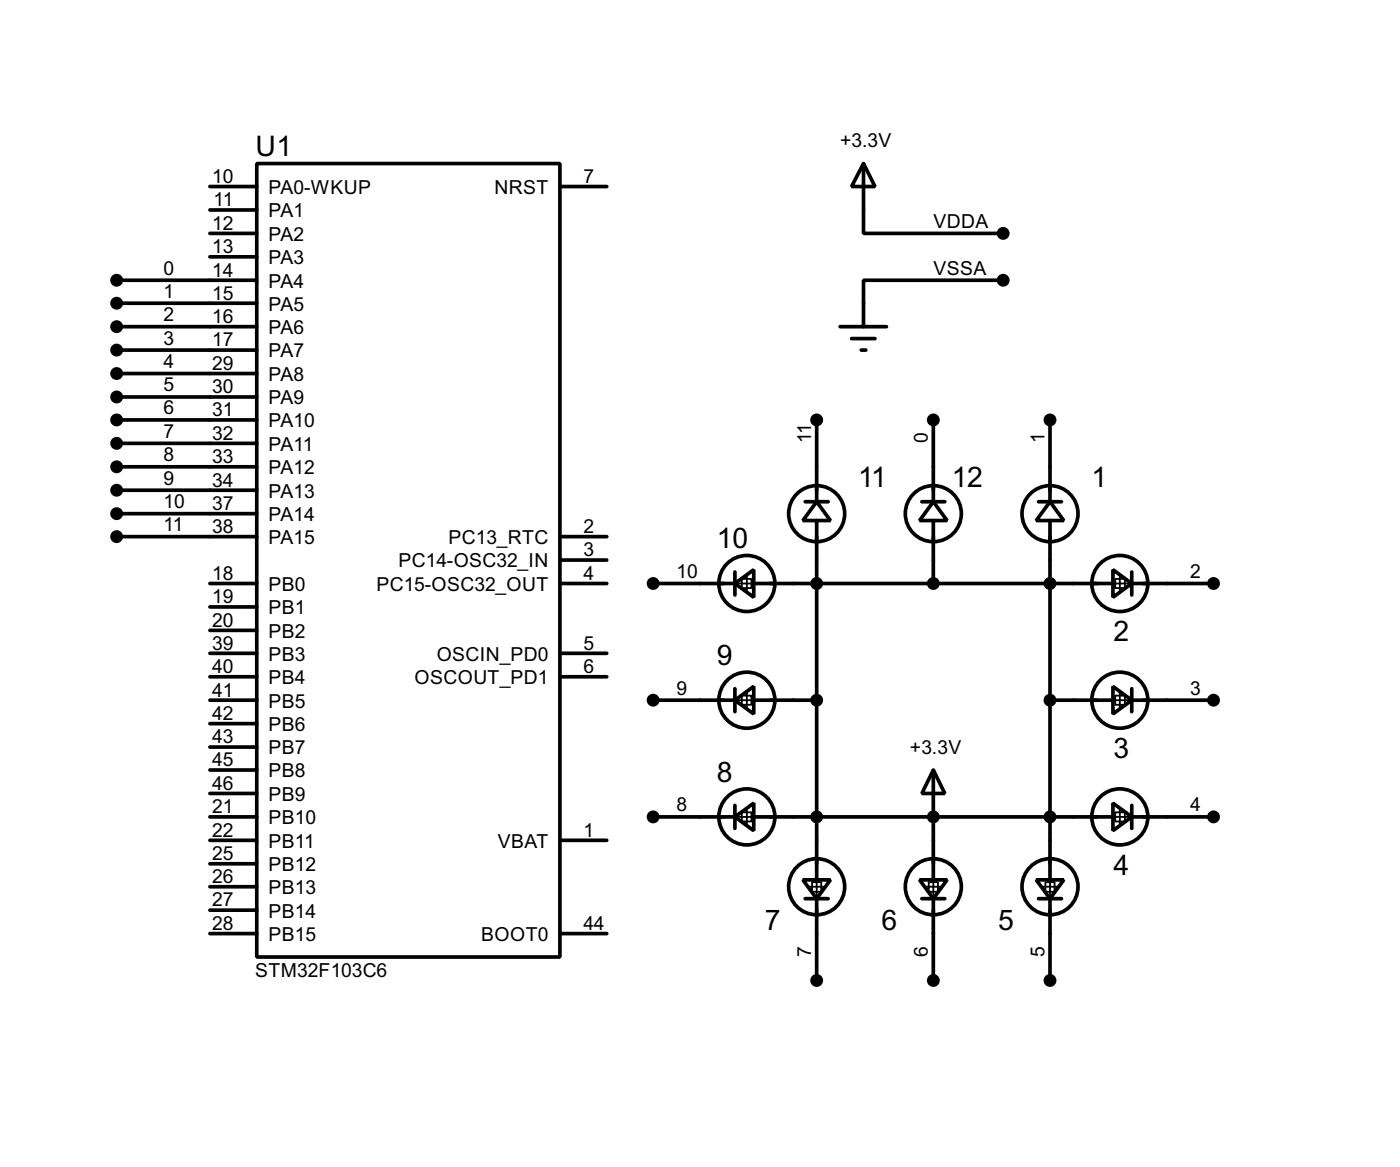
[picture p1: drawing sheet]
<svg xmlns="http://www.w3.org/2000/svg" width="152mm" height="127mm" viewBox="0 0 152 127" stroke-linecap="round" stroke-linejoin="round" font-family="sans-serif">
<g fill="none" stroke="#000" stroke-width=".4">
<path d="M28 17.8h33v86.4h-33zM94 17.8l1.3 2.5h-2.6zM94 17.8v7.6h15.2M12.7 30.5h15.3M12.7 33h15.3M12.7 35.6h15.3M12.7 38.1h15.3M22.9 20.3h5.1M22.9 25.4h5.1M22.9 22.9h5.1M22.9 28h5.1M61 20.3h5.1"/>
<path d="M91.5 35.6h5M92.7 36.9h2.6M93.8 38.1h.5M109.2 30.5h-15.2v5.1M12.7 40.7h15.3M12.7 43.2h15.3M12.7 45.7h15.3M12.7 48.3h15.3M12.7 50.8h15.3M12.7 53.4h15.3M12.7 55.9h15.3M12.7 58.4h15.3"/>
<path d="M61 58.4h5.1M87.7 54.6h2.5M88.9 54.6l1.5 2.1h-3zM88.9 45.7v8.9M88.9 56.7v39.1M100.4 54.6h2.5M101.6 54.6l1.5 2.1h-3zM101.6 45.7v8.9M101.6 56.7v6.8M113.1 54.6h2.5M114.3 54.6l1.5 2.1h-3zM114.3 45.7v8.9"/>
<path d="M114.3 56.7v39.1M22.9 63.5h5.1M22.9 76.2h5.1M22.9 71.1h5.1M22.9 73.7h5.1M22.9 66.1h5.1M22.9 68.6h5.1M22.9 78.8h5.1M61 63.5h5.1M61 71.1h5.1M61 73.7h5.1M61 61h5.1"/>
<path d="M71.1 63.5h8.9M71.1 76.2h8.9M80 76.2l2.1-1.5v3zM80 63.5l2.1-1.5v3zM80 62.3v2.5M80 75v2.5M82.1 63.5h39.1M82.1 76.2h6.8M114.3 76.2h6.9M121.2 62l2 1.5-2 1.5zM121.2 74.7l2 1.5-2 1.5zM123.2 63.5h8.9"/>
<path d="M123.2 76.2h8.9M123.2 62.3v2.5M123.2 75v2.5M22.9 88.9h5.1M22.9 83.8h5.1M22.9 86.4h5.1M22.9 91.5h5.1M22.9 81.3h5.1M22.9 94h5.1M22.9 96.5h5.1M22.9 99.1h5.1M61 91.5h5.1"/>
<path d="M71.1 88.9h8.9M80 88.9l2.1-1.5v3zM80 87.7v2.5M82.1 88.9h39.1M87.4 95.8h3l-1.5 2zM87.7 97.8h2.5M88.9 97.8v8.9M100.1 95.8h3l-1.5 2zM100.4 97.8h2.5M101.6 83.8l1.3 2.6h-2.5zM101.6 83.8v12M101.6 97.8v8.9"/>
<path d="M112.8 95.8h3l-1.5 2zM113.1 97.8h2.5M114.3 97.8v8.9M121.2 87.4l2 1.5-2 1.5zM123.2 88.9h8.9M123.2 87.7v2.5M22.9 101.6h5.1M61 101.6h5.1"/>
<circle cx="88.9" cy="55.9" r="3.1"/>
<circle cx="101.6" cy="55.9" r="3.1"/>
<circle cx="114.3" cy="55.9" r="3.1"/>
<circle cx="81.3" cy="63.5" r="3.1"/>
<circle cx="81.3" cy="76.2" r="3.1"/>
<circle cx="121.9" cy="76.2" r="3.1"/>
<circle cx="121.9" cy="63.5" r="3.1"/>
<circle cx="81.3" cy="88.9" r="3.1"/>
<circle cx="88.9" cy="96.5" r="3.1"/>
<circle cx="101.6" cy="96.5" r="3.1"/>
<circle cx="114.3" cy="96.5" r="3.1"/>
<circle cx="121.9" cy="88.9" r="3.1"/>
</g>
<circle cx="101.6" cy="88.9" r=".2" fill="#000"/>
<g fill="none" stroke="#000" stroke-width=".2">
<path d="M80.3 76.2h2M80.3 63.5h2M80.8 75.7h1v1h-1zM80.8 63h1v1h-1zM81.3 62.5v2M81.3 75.2v2M120.9 76.2h2.1M120.9 63.5h2.1M121.4 63h1.1v1h-1.1zM121.4 75.7h1.1v1h-1.1zM121.9 62.5v2M121.9 75.2v2"/>
<path d="M80.3 88.9h2M80.8 88.4h1v1h-1zM81.3 87.9v2M87.9 96.5h2M88.4 96h1v1.1h-1zM88.9 95.5v2.1M100.6 96.5h2M101.1 96h1v1.1h-1zM101.6 95.5v2.1M113.3 96.5h2M113.8 96h1v1.1h-1zM114.3 95.5v2.1"/>
<path d="M120.9 88.9h2.1M121.4 88.4h1.1v1h-1.1zM121.9 87.9v2"/>
</g>
<g fill="#000" stroke="#000" stroke-width=".4">
<circle cx="12.7" cy="35.6" r=".5"/>
<circle cx="12.7" cy="38.1" r=".5"/>
<circle cx="12.7" cy="30.5" r=".5"/>
<circle cx="12.7" cy="33" r=".5"/>
<circle cx="109.2" cy="25.4" r=".5"/>
<circle cx="109.2" cy="30.5" r=".5"/>
<circle cx="12.7" cy="53.4" r=".5"/>
<circle cx="12.7" cy="40.7" r=".5"/>
<circle cx="12.7" cy="43.2" r=".5"/>
<circle cx="12.7" cy="45.7" r=".5"/>
<circle cx="12.7" cy="48.3" r=".5"/>
<circle cx="12.7" cy="58.4" r=".5"/>
<circle cx="12.7" cy="50.8" r=".5"/>
<circle cx="12.7" cy="55.9" r=".5"/>
<circle cx="88.9" cy="45.7" r=".5"/>
<circle cx="101.6" cy="45.7" r=".5"/>
<circle cx="114.3" cy="45.7" r=".5"/>
<circle cx="71.1" cy="76.2" r=".5"/>
<circle cx="71.1" cy="63.5" r=".5"/>
<circle cx="88.9" cy="63.5" r=".5"/>
<circle cx="88.9" cy="76.2" r=".5"/>
<circle cx="101.6" cy="63.5" r=".5"/>
<circle cx="114.3" cy="63.5" r=".5"/>
<circle cx="114.3" cy="76.2" r=".5"/>
<circle cx="132.1" cy="63.5" r=".5"/>
<circle cx="132.1" cy="76.2" r=".5"/>
<circle cx="71.1" cy="88.9" r=".5"/>
<circle cx="88.9" cy="88.9" r=".5"/>
<circle cx="101.6" cy="88.9" r=".5"/>
<circle cx="114.3" cy="88.9" r=".5"/>
<circle cx="132.1" cy="88.9" r=".5"/>
<circle cx="88.9" cy="106.7" r=".5"/>
<circle cx="101.6" cy="106.7" r=".5"/>
<circle cx="114.3" cy="106.7" r=".5"/>
</g>
<g font-size="3.5">
<text x="27.8" y="17">U1</text>
<text x="93.4" y="53">11</text>
<text x="103.6" y="53">12</text>
<text x="118.8" y="53">1</text>
<text x="78.1" y="59.7">10</text>
<text x="121.2" y="69.8">2</text>
<text x="78.1" y="72.4">9</text>
<text x="121.2" y="82.5">3</text>
<text x="78.1" y="85.1">8</text>
<text x="121.2" y="95.2">4</text>
<text x="83.3" y="101.2">7</text>
<text x="96" y="101.2">6</text>
<text x="108.7" y="101.2">5</text>
</g>
<g font-size="2.4">
<text x="91.5" y="16.1">+3.3V</text>
<text x="23.1" y="19.9">10</text>
<text x="23.3" y="22.4">11</text>
<text x="29.2" y="21.1">PA0-WKUP</text>
<text x="29.2" y="23.6">PA1</text>
<text x="53.8" y="21.1">NRST</text>
<text x="63.5" y="19.9">7</text>
<text x="17.8" y="29.9">0</text>
<text x="23.1" y="25">12</text>
<text x="23.1" y="27.5">13</text>
<text x="29.2" y="26.2">PA2</text>
<text x="29.2" y="28.8">PA3</text>
<text x="101.6" y="29.9">VSSA</text>
<text x="101.6" y="24.8">VDDA</text>
<text x="17.8" y="32.4">1</text>
<text x="17.8" y="34.9">2</text>
<text x="23.1" y="30.1">14</text>
<text x="23.1" y="32.6">15</text>
<text x="23.1" y="35.2">16</text>
<text x="29.2" y="31.3">PA4</text>
<text x="29.2" y="33.8">PA5</text>
<text x="17.8" y="37.5">3</text>
<text x="17.8" y="40">4</text>
<text x="23.1" y="37.7">17</text>
<text x="23.1" y="40.2">29</text>
<text x="29.2" y="36.3">PA6</text>
<text x="29.2" y="38.9">PA7</text>
<text x="29.2" y="41.5">PA8</text>
<text x="17.8" y="42.6">5</text>
<text x="17.8" y="45.1">6</text>
<text x="17.8" y="47.7">7</text>
<text x="23.1" y="42.8">30</text>
<text x="23.1" y="45.3">31</text>
<text x="23.1" y="47.9">32</text>
<text x="29.2" y="44">PA9</text>
<text x="29.2" y="46.5">PA10</text>
<text x="17.8" y="50.2">8</text>
<text x="17.8" y="52.8">9</text>
<text x="23.1" y="50.4">33</text>
<text x="23.1" y="53">34</text>
<text x="29.2" y="49.1">PA11</text>
<text x="29.2" y="51.6">PA12</text>
<text x="88.3" y="48.3" transform="rotate(-90 88.3 48.3)">11</text>
<text x="101" y="48.3" transform="rotate(-90 101 48.3)">0</text>
<text x="113.7" y="48.3" transform="rotate(-90 113.7 48.3)">1</text>
<text x="17.8" y="55.3">10</text>
<text x="17.8" y="57.8">11</text>
<text x="23.1" y="55.5">37</text>
<text x="23.1" y="58">38</text>
<text x="29.2" y="54.2">PA13</text>
<text x="29.2" y="56.7">PA14</text>
<text x="29.2" y="59.2">PA15</text>
<text x="48.8" y="59.2">PC13_RTC</text>
<text x="63.5" y="58">2</text>
<text x="23.1" y="63.1">18</text>
<text x="23.1" y="65.7">19</text>
<text x="29.2" y="64.3">PB0</text>
<text x="41" y="64.3">PC15-OSC32_OUT</text>
<text x="43.4" y="61.8">PC14-OSC32_IN</text>
<text x="63.5" y="60.6">3</text>
<text x="63.5" y="63.1">4</text>
<text x="73.7" y="62.9">10</text>
<text x="129.6" y="62.9">2</text>
<text x="23.1" y="68.2">20</text>
<text x="23.1" y="70.7">39</text>
<text x="29.2" y="66.9">PB1</text>
<text x="29.2" y="69.4">PB2</text>
<text x="29.2" y="71.9">PB3</text>
<text x="47.5" y="71.9">OSCIN_PD0</text>
<text x="63.5" y="70.7">5</text>
<text x="23.1" y="73.3">40</text>
<text x="23.1" y="75.8">41</text>
<text x="29.2" y="74.5">PB4</text>
<text x="29.2" y="77">PB5</text>
<text x="45.1" y="74.5">OSCOUT_PD1</text>
<text x="63.5" y="73.3">6</text>
<text x="73.7" y="75.6">9</text>
<text x="129.6" y="75.6">3</text>
<text x="23.1" y="83.4">45</text>
<text x="23.1" y="78.4">42</text>
<text x="23.1" y="80.9">43</text>
<text x="29.2" y="79.6">PB6</text>
<text x="29.2" y="82.1">PB7</text>
<text x="99.1" y="82.1">+3.3V</text>
<text x="23.1" y="86">46</text>
<text x="23.1" y="88.5">21</text>
<text x="29.2" y="84.6">PB8</text>
<text x="29.2" y="87.2">PB9</text>
<text x="29.2" y="89.7">PB10</text>
<text x="73.7" y="88.3">8</text>
<text x="129.6" y="88.3">4</text>
<text x="23.1" y="91.1">22</text>
<text x="23.1" y="93.6">25</text>
<text x="29.2" y="92.3">PB11</text>
<text x="29.2" y="94.8">PB12</text>
<text x="54.2" y="92.3">VBAT</text>
<text x="63.5" y="91.1">1</text>
<text x="23.1" y="96.1">26</text>
<text x="23.1" y="98.7">27</text>
<text x="23.1" y="101.2">28</text>
<text x="29.2" y="97.3">PB13</text>
<text x="29.2" y="99.9">PB14</text>
<text x="63.5" y="101.2">44</text>
<text x="27.8" y="106.4">STM32F103C6</text>
<text x="29.2" y="102.4">PB15</text>
<text x="52.4" y="102.4">BOOT0</text>
<text x="88.3" y="104.2" transform="rotate(-90 88.3 104.2)">7</text>
<text x="101" y="104.2" transform="rotate(-90 101 104.2)">6</text>
<text x="113.7" y="104.2" transform="rotate(-90 113.7 104.2)">5</text>
</g>
</svg>
